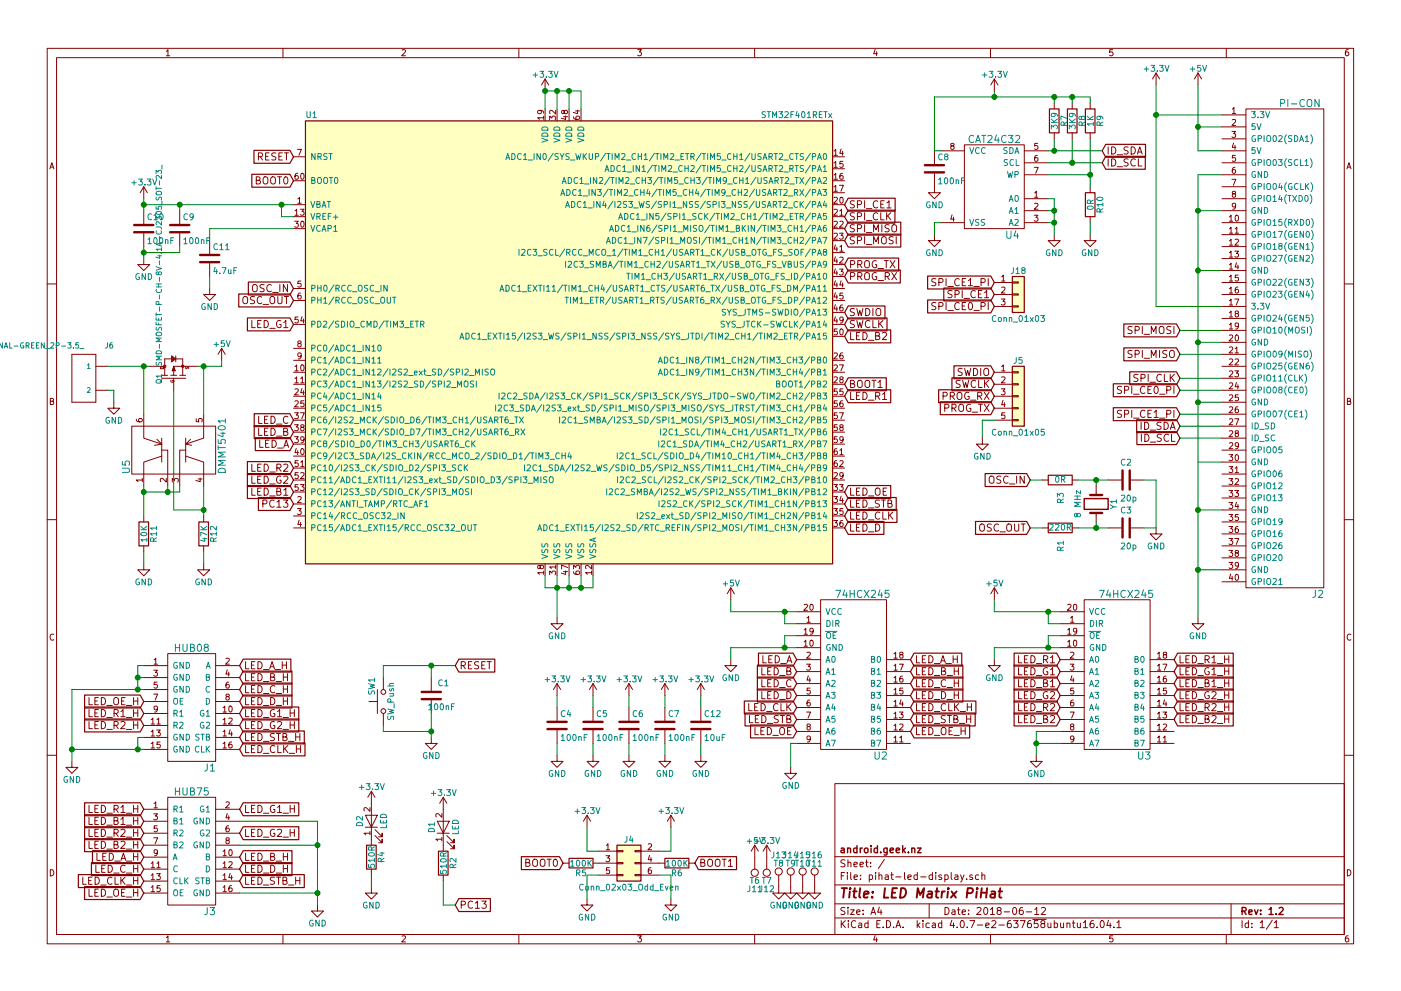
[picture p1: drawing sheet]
EESchema Schematic File Version 2
LIBS:power
LIBS:device
LIBS:switches
LIBS:relays
LIBS:motors
LIBS:transistors
LIBS:conn
LIBS:linear
LIBS:regul
LIBS:74xx
LIBS:cmos4000
LIBS:adc-dac
LIBS:memory
LIBS:xilinx
LIBS:microcontrollers
LIBS:dsp
LIBS:microchip
LIBS:analog_switches
LIBS:motorola
LIBS:texas
LIBS:intel
LIBS:audio
LIBS:interface
LIBS:digital-audio
LIBS:philips
LIBS:display
LIBS:cypress
LIBS:siliconi
LIBS:opto
LIBS:atmel
LIBS:contrib
LIBS:valves
LIBS:pihat
LIBS:stm32
LIBS:SeeedOPL-Capacitor-2016
LIBS:SeeedOPL-Connector-2016
LIBS:SeeedOPL-Crystal Oscillator-2016
LIBS:SeeedOPL-Diode-2016
LIBS:SeeedOPL-Display-2016
LIBS:SeeedOPL-Fuse-2016
LIBS:SeeedOPL-IC-2016
LIBS:SeeedOPL-Inductor-2016
LIBS:SeeedOPL-LED-2016
LIBS:SeeedOPL-Relay-2016
LIBS:SeeedOPL-Resistor-2016
LIBS:SeeedOPL-Sensor-2016
LIBS:SeeedOPL-Switch-2016
LIBS:SeeedOPL-Transistor-2016
LIBS:pihat-led-display-cache
EELAYER 25 0
EELAYER END
$Descr A4 11693 8268
encoding utf-8
Sheet 1 1
Title "LED Matrix PiHat"
Date "2018-06-12"
Rev "1.2"
Comp "android.geek.nz"
Comment1 ""
Comment2 ""
Comment3 ""
Comment4 ""
$EndDescr
$Comp
L HUB08 J1
U 1 1
P 1600 5950
F 0 "J1" H 1750 5500 60  0000 C CNN
F 1 "HUB08" H 1600 6500 60  0000 C CNN
F 2 "Connectors_IDC:IDC-Header_2x08_Pitch2.54mm_Straight" H 1500 5850 60  0001 C CNN
F 3 "" H 1500 5850 60  0001 C CNN
	1    1600 5950
	1    0    0    -1  
$EndComp
$Comp
L PI-CON J2
U 1 1
P 10200 950
F 0 "J2" H 11000 -3050 60  0000 C CNN
F 1 "PI-CON" H 10850 1050 60  0000 C CNN
F 2 "Pin_Headers:Pin_Header_Straight_2x20_Pitch2.54mm" H 10450 450 60  0001 C CNN
F 3 "" H 10450 450 60  0001 C CNN
	1    10200 950 
	1    0    0    -1  
$EndComp
Text GLabel 2000 5550 2    60   Input ~ 0
LED_A_H
Text GLabel 2000 5650 2    60   Input ~ 0
LED_B_H
Text GLabel 2000 5750 2    60   Input ~ 0
LED_C_H
$Comp
L GND #PWR01
U 1 1
P 600 6350
F 0 "#PWR01" H 600 6100 50  0001 C CNN
F 1 "GND" H 600 6200 50  0000 C CNN
F 2 "" H 600 6350 50  0001 C CNN
F 3 "" H 600 6350 50  0001 C CNN
	1    600  6350
	1    0    0    -1  
$EndComp
Text GLabel 1200 5850 0    60   Input ~ 0
LED_OE_H
Text GLabel 1200 5950 0    60   Input ~ 0
LED_R1_H
Text GLabel 1200 6050 0    60   Input ~ 0
LED_R2_H
Text GLabel 2000 5850 2    60   Input ~ 0
LED_D_H
Text GLabel 2000 5950 2    60   Input ~ 0
LED_G1_H
Text GLabel 2000 6050 2    60   Input ~ 0
LED_G2_H
Text GLabel 2000 6150 2    60   Input ~ 0
LED_STB_H
Text GLabel 2000 6250 2    60   Input ~ 0
LED_CLK_H
Text GLabel 9850 3150 0    60   Input ~ 0
SPI_CLK
Text GLabel 9850 3450 0    60   Input ~ 0
SPI_CE1_PI
$Comp
L +3.3V #PWR02
U 1 1
P 9650 700
F 0 "#PWR02" H 9650 550 50  0001 C CNN
F 1 "+3.3V" H 9650 840 50  0000 C CNN
F 2 "" H 9650 700 50  0001 C CNN
F 3 "" H 9650 700 50  0001 C CNN
	1    9650 700 
	1    0    0    -1  
$EndComp
$Comp
L GND #PWR03
U 1 1
P 10000 5150
F 0 "#PWR03" H 10000 4900 50  0001 C CNN
F 1 "GND" H 10000 5000 50  0000 C CNN
F 2 "" H 10000 5150 50  0001 C CNN
F 3 "" H 10000 5150 50  0001 C CNN
	1    10000 5150
	1    0    0    -1  
$EndComp
$Comp
L +3.3V #PWR04
U 1 1
P 4550 750
F 0 "#PWR04" H 4550 600 50  0001 C CNN
F 1 "+3.3V" H 4550 890 50  0000 C CNN
F 2 "" H 4550 750 50  0001 C CNN
F 3 "" H 4550 750 50  0001 C CNN
	1    4550 750 
	1    0    0    -1  
$EndComp
$Comp
L GND #PWR05
U 1 1
P 4650 5150
F 0 "#PWR05" H 4650 4900 50  0001 C CNN
F 1 "GND" H 4650 5000 50  0000 C CNN
F 2 "" H 4650 5150 50  0001 C CNN
F 3 "" H 4650 5150 50  0001 C CNN
	1    4650 5150
	1    0    0    -1  
$EndComp
Text GLabel 7050 4100 2    60   Input ~ 0
LED_OE
Text GLabel 7050 3300 2    60   Input ~ 0
LED_R1
Text GLabel 2450 3900 0    60   Input ~ 0
LED_R2
Text GLabel 7050 4200 2    60   Input ~ 0
LED_STB
Text GLabel 7050 4300 2    60   Input ~ 0
LED_CLK
Text GLabel 2450 3700 0    60   Input ~ 0
LED_A
Text GLabel 2450 3600 0    60   Input ~ 0
LED_B
Text GLabel 2450 3500 0    60   Input ~ 0
LED_C
Text GLabel 7050 4400 2    60   Input ~ 0
LED_D
Text GLabel 7050 1800 2    60   Input ~ 0
SPI_CLK
Text GLabel 7050 1900 2    60   Input ~ 0
SPI_MISO
Text GLabel 7050 2000 2    60   Input ~ 0
SPI_MOSI
Text GLabel 7050 1700 2    60   Input ~ 0
SPI_CE1
$Comp
L +5V #PWR06
U 1 1
P 10000 700
F 0 "#PWR06" H 10000 550 50  0001 C CNN
F 1 "+5V" H 10000 840 50  0000 C CNN
F 2 "" H 10000 700 50  0001 C CNN
F 3 "" H 10000 700 50  0001 C CNN
	1    10000 700 
	1    0    0    -1  
$EndComp
Text GLabel 9850 3550 0    60   Input ~ 0
ID_SDA
Text GLabel 9850 3650 0    60   Input ~ 0
ID_SCL
Text GLabel 7600 5500 2    60   Input ~ 0
LED_A_H
Text GLabel 7600 5600 2    60   Input ~ 0
LED_B_H
Text GLabel 7600 5700 2    60   Input ~ 0
LED_C_H
Text GLabel 7600 5800 2    60   Input ~ 0
LED_D_H
Text GLabel 7600 6100 2    60   Input ~ 0
LED_OE_H
Text GLabel 7600 6000 2    60   Input ~ 0
LED_STB_H
Text GLabel 7600 5900 2    60   Input ~ 0
LED_CLK_H
Text GLabel 6650 5500 0    60   Input ~ 0
LED_A
Text GLabel 6650 5600 0    60   Input ~ 0
LED_B
Text GLabel 6650 5700 0    60   Input ~ 0
LED_C
Text GLabel 6650 5800 0    60   Input ~ 0
LED_D
Text GLabel 6650 6100 0    60   Input ~ 0
LED_OE
Text GLabel 6650 6000 0    60   Input ~ 0
LED_STB
Text GLabel 6650 5900 0    60   Input ~ 0
LED_CLK
$Comp
L 74HCX245 U2
U 1 1
P 7100 5650
F 0 "U2" H 7350 5000 60  0000 C CNN
F 1 "74HCX245" H 7200 6350 60  0000 C CNN
F 2 "Housings_SSOP:TSSOP-20_4.4x6.5mm_Pitch0.65mm" H 6950 5400 60  0001 C CNN
F 3 "" H 6950 5400 60  0001 C CNN
	1    7100 5650
	1    0    0    -1  
$EndComp
$Comp
L 74HCX245 U3
U 1 1
P 9300 5650
F 0 "U3" H 9550 5000 60  0000 C CNN
F 1 "74HCX245" H 9400 6350 60  0000 C CNN
F 2 "Housings_SSOP:TSSOP-20_4.4x6.5mm_Pitch0.65mm" H 9150 5400 60  0001 C CNN
F 3 "" H 9150 5400 60  0001 C CNN
	1    9300 5650
	1    0    0    -1  
$EndComp
$Comp
L GND #PWR07
U 1 1
P 6100 5500
F 0 "#PWR07" H 6100 5250 50  0001 C CNN
F 1 "GND" H 6100 5350 50  0000 C CNN
F 2 "" H 6100 5500 50  0001 C CNN
F 3 "" H 6100 5500 50  0001 C CNN
	1    6100 5500
	1    0    0    -1  
$EndComp
$Comp
L GND #PWR08
U 1 1
P 6600 6400
F 0 "#PWR08" H 6600 6150 50  0001 C CNN
F 1 "GND" H 6600 6250 50  0000 C CNN
F 2 "" H 6600 6400 50  0001 C CNN
F 3 "" H 6600 6400 50  0001 C CNN
	1    6600 6400
	1    0    0    -1  
$EndComp
$Comp
L +5V #PWR09
U 1 1
P 6100 5000
F 0 "#PWR09" H 6100 4850 50  0001 C CNN
F 1 "+5V" H 6100 5140 50  0000 C CNN
F 2 "" H 6100 5000 50  0001 C CNN
F 3 "" H 6100 5000 50  0001 C CNN
	1    6100 5000
	1    0    0    -1  
$EndComp
Text GLabel 8850 5500 0    60   Input ~ 0
LED_R1
Text GLabel 8850 5900 0    60   Input ~ 0
LED_R2
Text GLabel 9800 5500 2    60   Input ~ 0
LED_R1_H
Text GLabel 9800 5900 2    60   Input ~ 0
LED_R2_H
Text GLabel 9800 5600 2    60   Input ~ 0
LED_G1_H
Text GLabel 9800 5800 2    60   Input ~ 0
LED_G2_H
Text GLabel 8850 5600 0    60   Input ~ 0
LED_G1
Text GLabel 8850 5800 0    60   Input ~ 0
LED_G2
Text GLabel 8850 5700 0    60   Input ~ 0
LED_B1
Text GLabel 8850 6000 0    60   Input ~ 0
LED_B2
Text GLabel 2450 2700 0    60   Input ~ 0
LED_G1
Text GLabel 2450 4000 0    60   Input ~ 0
LED_G2
Text GLabel 2450 4100 0    60   Input ~ 0
LED_B1
Text GLabel 7050 2800 2    60   Input ~ 0
LED_B2
$Comp
L HUB75 J3
U 1 1
P 1600 7150
F 0 "J3" H 1750 6700 60  0000 C CNN
F 1 "HUB75" H 1600 7700 60  0000 C CNN
F 2 "Connectors_IDC:IDC-Header_2x08_Pitch2.54mm_Straight" H 1500 7050 60  0001 C CNN
F 3 "" H 1500 7050 60  0001 C CNN
	1    1600 7150
	1    0    0    -1  
$EndComp
Text GLabel 2000 6750 2    60   Input ~ 0
LED_G1_H
Text GLabel 2000 6950 2    60   Input ~ 0
LED_G2_H
Text GLabel 1200 7150 0    60   Input ~ 0
LED_A_H
Text GLabel 2000 7150 2    60   Input ~ 0
LED_B_H
Text GLabel 1200 7250 0    60   Input ~ 0
LED_C_H
Text GLabel 2000 7250 2    60   Input ~ 0
LED_D_H
Text GLabel 1200 7350 0    60   Input ~ 0
LED_CLK_H
Text GLabel 1200 7450 0    60   Input ~ 0
LED_OE_H
Text GLabel 1200 6750 0    60   Input ~ 0
LED_R1_H
Text GLabel 1200 6950 0    60   Input ~ 0
LED_R2_H
Text GLabel 9800 5700 2    60   Input ~ 0
LED_B1_H
Text GLabel 9800 6000 2    60   Input ~ 0
LED_B2_H
Text GLabel 1200 6850 0    60   Input ~ 0
LED_B1_H
Text GLabel 1200 7050 0    60   Input ~ 0
LED_B2_H
$Comp
L GND #PWR010
U 1 1
P 2650 7550
F 0 "#PWR010" H 2650 7300 50  0001 C CNN
F 1 "GND" H 2650 7400 50  0000 C CNN
F 2 "" H 2650 7550 50  0001 C CNN
F 3 "" H 2650 7550 50  0001 C CNN
	1    2650 7550
	1    0    0    -1  
$EndComp
Text GLabel 2000 7350 2    60   Input ~ 0
LED_STB_H
$Comp
L Conn_02x03_Odd_Even J4
U 1 1
P 5200 7200
F 0 "J4" H 5250 7400 50  0000 C CNN
F 1 "Conn_02x03_Odd_Even" H 5250 7000 50  0000 C CNN
F 2 "Pin_Headers:Pin_Header_Straight_2x03_Pitch2.54mm" H 5200 7200 50  0001 C CNN
F 3 "" H 5200 7200 50  0001 C CNN
	1    5200 7200
	1    0    0    -1  
$EndComp
Text GLabel 2450 1500 0    60   Input ~ 0
BOOT0
Text GLabel 4700 7200 0    60   Input ~ 0
BOOT0
Text GLabel 7050 3200 2    60   Input ~ 0
BOOT1
$Comp
L R R6
U 1 1
P 5650 7200
F 0 "R6" V 5730 7200 50  0000 C CNN
F 1 "100K" V 5650 7200 50  0000 C CNN
F 2 "Resistors_SMD:R_0603" V 5580 7200 50  0001 C CNN
F 3 "" H 5650 7200 50  0001 C CNN
	1    5650 7200
	0    1    1    0   
$EndComp
$Comp
L R R5
U 1 1
P 4850 7200
F 0 "R5" V 4930 7200 50  0000 C CNN
F 1 "100K" V 4850 7200 50  0000 C CNN
F 2 "Resistors_SMD:R_0603" V 4780 7200 50  0001 C CNN
F 3 "" H 4850 7200 50  0001 C CNN
	1    4850 7200
	0    1    1    0   
$EndComp
Text GLabel 5800 7200 2    60   Input ~ 0
BOOT1
$Comp
L GND #PWR011
U 1 1
P 4900 7500
F 0 "#PWR011" H 4900 7250 50  0001 C CNN
F 1 "GND" H 4900 7350 50  0000 C CNN
F 2 "" H 4900 7500 50  0001 C CNN
F 3 "" H 4900 7500 50  0001 C CNN
	1    4900 7500
	1    0    0    -1  
$EndComp
$Comp
L +3.3V #PWR012
U 1 1
P 4900 6900
F 0 "#PWR012" H 4900 6750 50  0001 C CNN
F 1 "+3.3V" H 4900 7040 50  0000 C CNN
F 2 "" H 4900 6900 50  0001 C CNN
F 3 "" H 4900 6900 50  0001 C CNN
	1    4900 6900
	1    0    0    -1  
$EndComp
$Comp
L +3.3V #PWR013
U 1 1
P 5600 6900
F 0 "#PWR013" H 5600 6750 50  0001 C CNN
F 1 "+3.3V" H 5600 7040 50  0000 C CNN
F 2 "" H 5600 6900 50  0001 C CNN
F 3 "" H 5600 6900 50  0001 C CNN
	1    5600 6900
	1    0    0    -1  
$EndComp
$Comp
L GND #PWR014
U 1 1
P 5600 7500
F 0 "#PWR014" H 5600 7250 50  0001 C CNN
F 1 "GND" H 5600 7350 50  0000 C CNN
F 2 "" H 5600 7500 50  0001 C CNN
F 3 "" H 5600 7500 50  0001 C CNN
	1    5600 7500
	1    0    0    -1  
$EndComp
$Comp
L LED D1
U 1 1
P 3700 6900
F 0 "D1" H 3700 7000 50  0000 C CNN
F 1 "LED" H 3700 6800 50  0000 C CNN
F 2 "LEDs:LED_0805" H 3700 6900 50  0001 C CNN
F 3 "" H 3700 6900 50  0001 C CNN
	1    3700 6900
	0    -1   -1   0   
$EndComp
$Comp
L R R2
U 1 1
P 3700 7200
F 0 "R2" V 3780 7200 50  0000 C CNN
F 1 "510R" V 3700 7200 50  0000 C CNN
F 2 "Resistors_SMD:R_0603" V 3630 7200 50  0001 C CNN
F 3 "" H 3700 7200 50  0001 C CNN
	1    3700 7200
	1    0    0    -1  
$EndComp
Text GLabel 2450 4200 0    60   Input ~ 0
PC13
Text GLabel 3800 7550 2    60   Input ~ 0
PC13
$Comp
L +3.3V #PWR015
U 1 1
P 3700 6750
F 0 "#PWR015" H 3700 6600 50  0001 C CNN
F 1 "+3.3V" H 3700 6890 50  0000 C CNN
F 2 "" H 3700 6750 50  0001 C CNN
F 3 "" H 3700 6750 50  0001 C CNN
	1    3700 6750
	1    0    0    -1  
$EndComp
$Comp
L +3.3V #PWR016
U 1 1
P 3100 6700
F 0 "#PWR016" H 3100 6550 50  0001 C CNN
F 1 "+3.3V" H 3100 6840 50  0000 C CNN
F 2 "" H 3100 6700 50  0001 C CNN
F 3 "" H 3100 6700 50  0001 C CNN
	1    3100 6700
	1    0    0    -1  
$EndComp
$Comp
L LED D2
U 1 1
P 3100 6850
F 0 "D2" H 3100 6950 50  0000 C CNN
F 1 "LED" H 3100 6750 50  0000 C CNN
F 2 "LEDs:LED_0805" H 3100 6850 50  0001 C CNN
F 3 "" H 3100 6850 50  0001 C CNN
	1    3100 6850
	0    -1   -1   0   
$EndComp
$Comp
L R R4
U 1 1
P 3100 7150
F 0 "R4" V 3180 7150 50  0000 C CNN
F 1 "510R" V 3100 7150 50  0000 C CNN
F 2 "Resistors_SMD:R_0603" V 3030 7150 50  0001 C CNN
F 3 "" H 3100 7150 50  0001 C CNN
	1    3100 7150
	1    0    0    -1  
$EndComp
$Comp
L GND #PWR017
U 1 1
P 3100 7400
F 0 "#PWR017" H 3100 7150 50  0001 C CNN
F 1 "GND" H 3100 7250 50  0000 C CNN
F 2 "" H 3100 7400 50  0001 C CNN
F 3 "" H 3100 7400 50  0001 C CNN
	1    3100 7400
	1    0    0    -1  
$EndComp
Text GLabel 2450 1300 0    60   Input ~ 0
RESET
Text GLabel 2450 2500 0    60   Input ~ 0
OSC_OUT
Text GLabel 2450 2400 0    60   Input ~ 0
OSC_IN
$Comp
L C C4
U 1 1
P 4650 6050
F 0 "C4" H 4675 6150 50  0000 L CNN
F 1 "100nF" H 4675 5950 50  0000 L CNN
F 2 "Capacitors_SMD:C_0603" H 4688 5900 50  0001 C CNN
F 3 "" H 4650 6050 50  0001 C CNN
	1    4650 6050
	1    0    0    -1  
$EndComp
$Comp
L C C5
U 1 1
P 4950 6050
F 0 "C5" H 4975 6150 50  0000 L CNN
F 1 "100nF" H 4975 5950 50  0000 L CNN
F 2 "Capacitors_SMD:C_0603" H 4988 5900 50  0001 C CNN
F 3 "" H 4950 6050 50  0001 C CNN
	1    4950 6050
	1    0    0    -1  
$EndComp
$Comp
L C C6
U 1 1
P 5250 6050
F 0 "C6" H 5275 6150 50  0000 L CNN
F 1 "100nF" H 5275 5950 50  0000 L CNN
F 2 "Capacitors_SMD:C_0603" H 5288 5900 50  0001 C CNN
F 3 "" H 5250 6050 50  0001 C CNN
	1    5250 6050
	1    0    0    -1  
$EndComp
$Comp
L C C7
U 1 1
P 5550 6050
F 0 "C7" H 5575 6150 50  0000 L CNN
F 1 "100nF" H 5575 5950 50  0000 L CNN
F 2 "Capacitors_SMD:C_0603" H 5588 5900 50  0001 C CNN
F 3 "" H 5550 6050 50  0001 C CNN
	1    5550 6050
	1    0    0    -1  
$EndComp
$Comp
L +3.3V #PWR018
U 1 1
P 4650 5800
F 0 "#PWR018" H 4650 5650 50  0001 C CNN
F 1 "+3.3V" H 4650 5940 50  0000 C CNN
F 2 "" H 4650 5800 50  0001 C CNN
F 3 "" H 4650 5800 50  0001 C CNN
	1    4650 5800
	1    0    0    -1  
$EndComp
$Comp
L +3.3V #PWR019
U 1 1
P 4950 5800
F 0 "#PWR019" H 4950 5650 50  0001 C CNN
F 1 "+3.3V" H 4950 5940 50  0000 C CNN
F 2 "" H 4950 5800 50  0001 C CNN
F 3 "" H 4950 5800 50  0001 C CNN
	1    4950 5800
	1    0    0    -1  
$EndComp
$Comp
L +3.3V #PWR020
U 1 1
P 5250 5800
F 0 "#PWR020" H 5250 5650 50  0001 C CNN
F 1 "+3.3V" H 5250 5940 50  0000 C CNN
F 2 "" H 5250 5800 50  0001 C CNN
F 3 "" H 5250 5800 50  0001 C CNN
	1    5250 5800
	1    0    0    -1  
$EndComp
$Comp
L +3.3V #PWR021
U 1 1
P 5550 5800
F 0 "#PWR021" H 5550 5650 50  0001 C CNN
F 1 "+3.3V" H 5550 5940 50  0000 C CNN
F 2 "" H 5550 5800 50  0001 C CNN
F 3 "" H 5550 5800 50  0001 C CNN
	1    5550 5800
	1    0    0    -1  
$EndComp
$Comp
L GND #PWR022
U 1 1
P 4650 6300
F 0 "#PWR022" H 4650 6050 50  0001 C CNN
F 1 "GND" H 4650 6150 50  0000 C CNN
F 2 "" H 4650 6300 50  0001 C CNN
F 3 "" H 4650 6300 50  0001 C CNN
	1    4650 6300
	1    0    0    -1  
$EndComp
$Comp
L GND #PWR023
U 1 1
P 4950 6300
F 0 "#PWR023" H 4950 6050 50  0001 C CNN
F 1 "GND" H 4950 6150 50  0000 C CNN
F 2 "" H 4950 6300 50  0001 C CNN
F 3 "" H 4950 6300 50  0001 C CNN
	1    4950 6300
	1    0    0    -1  
$EndComp
$Comp
L GND #PWR024
U 1 1
P 5250 6300
F 0 "#PWR024" H 5250 6050 50  0001 C CNN
F 1 "GND" H 5250 6150 50  0000 C CNN
F 2 "" H 5250 6300 50  0001 C CNN
F 3 "" H 5250 6300 50  0001 C CNN
	1    5250 6300
	1    0    0    -1  
$EndComp
$Comp
L GND #PWR025
U 1 1
P 5550 6300
F 0 "#PWR025" H 5550 6050 50  0001 C CNN
F 1 "GND" H 5550 6150 50  0000 C CNN
F 2 "" H 5550 6300 50  0001 C CNN
F 3 "" H 5550 6300 50  0001 C CNN
	1    5550 6300
	1    0    0    -1  
$EndComp
Text GLabel 8600 4000 0    60   Input ~ 0
OSC_IN
Text GLabel 8600 4400 0    60   Input ~ 0
OSC_OUT
$Comp
L R R3
U 1 1
P 8850 4000
F 0 "R3" H 8700 4000 50  0000 C CNN
F 1 "0R" V 8850 4000 50  0000 C CNN
F 2 "Resistors_SMD:R_0603" V 8780 4000 50  0001 C CNN
F 3 "" H 8850 4000 50  0001 C CNN
	1    8850 4000
	0    -1   -1   0   
$EndComp
$Comp
L Crystal Y1
U 1 1
P 9150 4200
F 0 "Y1" H 9150 4350 50  0000 C CNN
F 1 "8 MHz" H 9150 4050 50  0000 C CNN
F 2 "Crystals:Crystal_HC49-4H_Vertical" H 9150 4200 50  0001 C CNN
F 3 "" H 9150 4200 50  0001 C CNN
	1    9150 4200
	0    1    1    0   
$EndComp
$Comp
L C C2
U 1 1
P 9400 4000
F 0 "C2" V 9250 3950 50  0000 L CNN
F 1 "20p" V 9550 3950 50  0000 L CNN
F 2 "Capacitors_SMD:C_0603" H 9438 3850 50  0001 C CNN
F 3 "" H 9400 4000 50  0001 C CNN
	1    9400 4000
	0    1    1    0   
$EndComp
$Comp
L C C3
U 1 1
P 9400 4400
F 0 "C3" V 9250 4350 50  0000 L CNN
F 1 "20p" V 9550 4350 50  0000 L CNN
F 2 "Capacitors_SMD:C_0603" H 9438 4250 50  0001 C CNN
F 3 "" H 9400 4400 50  0001 C CNN
	1    9400 4400
	0    1    1    0   
$EndComp
$Comp
L SW_Push SW1
U 1 1
P 3200 5850
F 0 "SW1" H 3250 5950 50  0000 L CNN
F 1 "SW_Push" H 3200 5790 50  0000 C CNN
F 2 "Buttons_Switches_SMD:SW_SPST_SKQG" H 3200 6050 50  0001 C CNN
F 3 "" H 3200 6050 50  0001 C CNN
	1    3200 5850
	0    -1   -1   0   
$EndComp
$Comp
L C C1
U 1 1
P 3600 5800
F 0 "C1" H 3450 5700 50  0000 L CNN
F 1 "100nF" H 3400 5900 50  0000 L CNN
F 2 "Capacitors_SMD:C_0603" H 3638 5650 50  0001 C CNN
F 3 "" H 3600 5800 50  0001 C CNN
	1    3600 5800
	-1   0    0    1   
$EndComp
$Comp
L GND #PWR026
U 1 1
P 3600 6150
F 0 "#PWR026" H 3600 5900 50  0001 C CNN
F 1 "GND" H 3600 6000 50  0000 C CNN
F 2 "" H 3600 6150 50  0001 C CNN
F 3 "" H 3600 6150 50  0001 C CNN
	1    3600 6150
	1    0    0    -1  
$EndComp
Text GLabel 3800 5550 2    60   Input ~ 0
RESET
Text GLabel 7050 2200 2    60   Input ~ 0
PROG_TX
Text GLabel 7050 2300 2    60   Input ~ 0
PROG_RX
$Comp
L GND #PWR027
U 1 1
P 8200 3650
F 0 "#PWR027" H 8200 3400 50  0001 C CNN
F 1 "GND" H 8200 3500 50  0000 C CNN
F 2 "" H 8200 3650 50  0001 C CNN
F 3 "" H 8200 3650 50  0001 C CNN
	1    8200 3650
	1    0    0    -1  
$EndComp
Text GLabel 8300 3400 0    60   Input ~ 0
PROG_TX
Text GLabel 8300 3300 0    60   Input ~ 0
PROG_RX
$Comp
L +5V #PWR028
U 1 1
P 8300 5000
F 0 "#PWR028" H 8300 4850 50  0001 C CNN
F 1 "+5V" H 8300 5140 50  0000 C CNN
F 2 "" H 8300 5000 50  0001 C CNN
F 3 "" H 8300 5000 50  0001 C CNN
	1    8300 5000
	1    0    0    -1  
$EndComp
$Comp
L GND #PWR029
U 1 1
P 8300 5500
F 0 "#PWR029" H 8300 5250 50  0001 C CNN
F 1 "GND" H 8300 5350 50  0000 C CNN
F 2 "" H 8300 5500 50  0001 C CNN
F 3 "" H 8300 5500 50  0001 C CNN
	1    8300 5500
	1    0    0    -1  
$EndComp
$Comp
L GND #PWR030
U 1 1
P 8650 6300
F 0 "#PWR030" H 8650 6050 50  0001 C CNN
F 1 "GND" H 8650 6150 50  0000 C CNN
F 2 "" H 8650 6300 50  0001 C CNN
F 3 "" H 8650 6300 50  0001 C CNN
	1    8650 6300
	1    0    0    -1  
$EndComp
$Comp
L GND #PWR031
U 1 1
P 9650 4400
F 0 "#PWR031" H 9650 4150 50  0001 C CNN
F 1 "GND" H 9650 4250 50  0000 C CNN
F 2 "" H 9650 4400 50  0001 C CNN
F 3 "" H 9650 4400 50  0001 C CNN
	1    9650 4400
	1    0    0    -1  
$EndComp
$Comp
L CAT24C32 U4
U 1 1
P 8300 1550
F 0 "U4" H 8450 1150 60  0000 C CNN
F 1 "CAT24C32" H 8300 1950 60  0000 C CNN
F 2 "Housings_SOIC:SOIC-8_3.9x4.9mm_Pitch1.27mm" H 8300 1500 60  0001 C CNN
F 3 "" H 8300 1500 60  0001 C CNN
	1    8300 1550
	1    0    0    -1  
$EndComp
Text GLabel 9200 1250 2    60   Input ~ 0
ID_SDA
Text GLabel 9200 1350 2    60   Input ~ 0
ID_SCL
$Comp
L R R7
U 1 1
P 8800 1000
F 0 "R7" V 8880 1000 50  0000 C CNN
F 1 "3K9" V 8800 1000 50  0000 C CNN
F 2 "Resistors_SMD:R_0603" V 8730 1000 50  0001 C CNN
F 3 "" H 8800 1000 50  0001 C CNN
	1    8800 1000
	1    0    0    -1  
$EndComp
$Comp
L R R8
U 1 1
P 8950 1000
F 0 "R8" V 9030 1000 50  0000 C CNN
F 1 "3K9" V 8950 1000 50  0000 C CNN
F 2 "Resistors_SMD:R_0603" V 8880 1000 50  0001 C CNN
F 3 "" H 8950 1000 50  0001 C CNN
	1    8950 1000
	1    0    0    -1  
$EndComp
$Comp
L GND #PWR032
U 1 1
P 7800 1950
F 0 "#PWR032" H 7800 1700 50  0001 C CNN
F 1 "GND" H 7800 1800 50  0000 C CNN
F 2 "" H 7800 1950 50  0001 C CNN
F 3 "" H 7800 1950 50  0001 C CNN
	1    7800 1950
	1    0    0    -1  
$EndComp
$Comp
L GND #PWR033
U 1 1
P 8800 1950
F 0 "#PWR033" H 8800 1700 50  0001 C CNN
F 1 "GND" H 8800 1800 50  0000 C CNN
F 2 "" H 8800 1950 50  0001 C CNN
F 3 "" H 8800 1950 50  0001 C CNN
	1    8800 1950
	1    0    0    -1  
$EndComp
$Comp
L +3.3V #PWR034
U 1 1
P 8300 750
F 0 "#PWR034" H 8300 600 50  0001 C CNN
F 1 "+3.3V" H 8300 890 50  0000 C CNN
F 2 "" H 8300 750 50  0001 C CNN
F 3 "" H 8300 750 50  0001 C CNN
	1    8300 750 
	1    0    0    -1  
$EndComp
$Comp
L R R9
U 1 1
P 9100 1000
F 0 "R9" V 9180 1000 50  0000 C CNN
F 1 "1K" V 9100 1000 50  0000 C CNN
F 2 "Resistors_SMD:R_0603" V 9030 1000 50  0001 C CNN
F 3 "" H 9100 1000 50  0001 C CNN
	1    9100 1000
	1    0    0    -1  
$EndComp
$Comp
L GND #PWR035
U 1 1
P 9100 1950
F 0 "#PWR035" H 9100 1700 50  0001 C CNN
F 1 "GND" H 9100 1800 50  0000 C CNN
F 2 "" H 9100 1950 50  0001 C CNN
F 3 "" H 9100 1950 50  0001 C CNN
	1    9100 1950
	1    0    0    -1  
$EndComp
$Comp
L C C8
U 1 1
P 7800 1400
F 0 "C8" H 7825 1500 50  0000 L CNN
F 1 "100nF" H 7825 1300 50  0000 L CNN
F 2 "Capacitors_SMD:C_0603" H 7838 1250 50  0001 C CNN
F 3 "" H 7800 1400 50  0001 C CNN
	1    7800 1400
	1    0    0    -1  
$EndComp
$Comp
L GND #PWR036
U 1 1
P 7800 1550
F 0 "#PWR036" H 7800 1300 50  0001 C CNN
F 1 "GND" H 7800 1400 50  0000 C CNN
F 2 "" H 7800 1550 50  0001 C CNN
F 3 "" H 7800 1550 50  0001 C CNN
	1    7800 1550
	1    0    0    -1  
$EndComp
$Comp
L R R10
U 1 1
P 9100 1700
F 0 "R10" V 9180 1700 50  0000 C CNN
F 1 "0R" V 9100 1700 50  0000 C CNN
F 2 "Resistors_SMD:R_0603" V 9030 1700 50  0001 C CNN
F 3 "" H 9100 1700 50  0001 C CNN
	1    9100 1700
	1    0    0    -1  
$EndComp
$Comp
L TEST_1P J11
U 1 1
P 6300 7150
F 0 "J11" H 6300 7420 50  0000 C CNN
F 1 "T6" H 6300 7350 50  0000 C CNN
F 2 "Connectors_TestPoints:Test_Point_Pad_d1.0mm" H 6500 7150 50  0001 C CNN
F 3 "" H 6500 7150 50  0001 C CNN
	1    6300 7150
	-1   0    0    1   
$EndComp
$Comp
L TEST_1P J12
U 1 1
P 6400 7150
F 0 "J12" H 6400 7420 50  0000 C CNN
F 1 "T7" H 6400 7350 50  0000 C CNN
F 2 "Connectors_TestPoints:Test_Point_Pad_d1.0mm" H 6600 7150 50  0001 C CNN
F 3 "" H 6600 7150 50  0001 C CNN
	1    6400 7150
	-1   0    0    1   
$EndComp
$Comp
L TEST_1P J13
U 1 1
P 6500 7400
F 0 "J13" H 6500 7670 50  0000 C CNN
F 1 "T8" H 6500 7600 50  0000 C CNN
F 2 "Connectors_TestPoints:Test_Point_Pad_2.0x2.0mm" H 6700 7400 50  0001 C CNN
F 3 "" H 6700 7400 50  0001 C CNN
	1    6500 7400
	1    0    0    -1  
$EndComp
$Comp
L +5V #PWR037
U 1 1
P 6300 7150
F 0 "#PWR037" H 6300 7000 50  0001 C CNN
F 1 "+5V" H 6300 7290 50  0000 C CNN
F 2 "" H 6300 7150 50  0001 C CNN
F 3 "" H 6300 7150 50  0001 C CNN
	1    6300 7150
	1    0    0    -1  
$EndComp
$Comp
L +3.3V #PWR038
U 1 1
P 6400 7150
F 0 "#PWR038" H 6400 7000 50  0001 C CNN
F 1 "+3.3V" H 6400 7290 50  0000 C CNN
F 2 "" H 6400 7150 50  0001 C CNN
F 3 "" H 6400 7150 50  0001 C CNN
	1    6400 7150
	1    0    0    -1  
$EndComp
$Comp
L GND #PWR039
U 1 1
P 6500 7400
F 0 "#PWR039" H 6500 7150 50  0001 C CNN
F 1 "GND" H 6500 7250 50  0000 C CNN
F 2 "" H 6500 7400 50  0001 C CNN
F 3 "" H 6500 7400 50  0001 C CNN
	1    6500 7400
	1    0    0    -1  
$EndComp
$Comp
L TEST_1P J14
U 1 1
P 6600 7400
F 0 "J14" H 6600 7670 50  0000 C CNN
F 1 "T9" H 6600 7600 50  0000 C CNN
F 2 "Connectors_TestPoints:Test_Point_Pad_2.0x2.0mm" H 6800 7400 50  0001 C CNN
F 3 "" H 6800 7400 50  0001 C CNN
	1    6600 7400
	1    0    0    -1  
$EndComp
$Comp
L TEST_1P J15
U 1 1
P 6700 7400
F 0 "J15" H 6700 7670 50  0000 C CNN
F 1 "T10" H 6700 7600 50  0000 C CNN
F 2 "Connectors_TestPoints:Test_Point_Pad_2.0x2.0mm" H 6900 7400 50  0001 C CNN
F 3 "" H 6900 7400 50  0001 C CNN
	1    6700 7400
	1    0    0    -1  
$EndComp
$Comp
L TEST_1P J16
U 1 1
P 6800 7400
F 0 "J16" H 6800 7670 50  0000 C CNN
F 1 "T11" H 6800 7600 50  0000 C CNN
F 2 "Connectors_TestPoints:Test_Point_Pad_2.0x2.0mm" H 7000 7400 50  0001 C CNN
F 3 "" H 7000 7400 50  0001 C CNN
	1    6800 7400
	1    0    0    -1  
$EndComp
$Comp
L GND #PWR040
U 1 1
P 6600 7400
F 0 "#PWR040" H 6600 7150 50  0001 C CNN
F 1 "GND" H 6600 7250 50  0000 C CNN
F 2 "" H 6600 7400 50  0001 C CNN
F 3 "" H 6600 7400 50  0001 C CNN
	1    6600 7400
	1    0    0    -1  
$EndComp
$Comp
L GND #PWR041
U 1 1
P 6700 7400
F 0 "#PWR041" H 6700 7150 50  0001 C CNN
F 1 "GND" H 6700 7250 50  0000 C CNN
F 2 "" H 6700 7400 50  0001 C CNN
F 3 "" H 6700 7400 50  0001 C CNN
	1    6700 7400
	1    0    0    -1  
$EndComp
$Comp
L GND #PWR042
U 1 1
P 6800 7400
F 0 "#PWR042" H 6800 7150 50  0001 C CNN
F 1 "GND" H 6800 7250 50  0000 C CNN
F 2 "" H 6800 7400 50  0001 C CNN
F 3 "" H 6800 7400 50  0001 C CNN
	1    6800 7400
	1    0    0    -1  
$EndComp
$Comp
L Conn_01x03 J18
U 1 1
P 8500 2450
F 0 "J18" H 8500 2650 50  0000 C CNN
F 1 "Conn_01x03" H 8500 2250 50  0000 C CNN
F 2 "Pin_Headers:Pin_Header_Straight_1x03_Pitch2.54mm" H 8500 2450 50  0001 C CNN
F 3 "" H 8500 2450 50  0001 C CNN
	1    8500 2450
	1    0    0    -1  
$EndComp
Text GLabel 8300 2450 0    60   Input ~ 0
SPI_CE1
Text GLabel 9850 3250 0    60   Input ~ 0
SPI_CE0_PI
Text GLabel 8300 2350 0    60   Input ~ 0
SPI_CE1_PI
Text GLabel 8300 2550 0    60   Input ~ 0
SPI_CE0_PI
Text GLabel 9850 2950 0    60   Input ~ 0
SPI_MISO
Text GLabel 9850 2750 0    60   Input ~ 0
SPI_MOSI
$Comp
L STM32F401RETx U1
U 1 1
P 4750 2900
F 0 "U1" H 2550 4825 50  0000 L BNN
F 1 "STM32F401RETx" H 6950 4825 50  0000 R BNN
F 2 "Housings_QFP:LQFP-64_10x10mm_Pitch0.5mm" H 6950 4775 50  0001 R TNN
F 3 "" H 4750 2900 50  0001 C CNN
	1    4750 2900
	1    0    0    -1  
$EndComp
$Comp
L C C12
U 1 1
P 5850 6050
F 0 "C12" H 5875 6150 50  0000 L CNN
F 1 "10uF" H 5875 5950 50  0000 L CNN
F 2 "Capacitors_SMD:C_0603" H 5888 5900 50  0001 C CNN
F 3 "" H 5850 6050 50  0001 C CNN
	1    5850 6050
	1    0    0    -1  
$EndComp
$Comp
L +3.3V #PWR043
U 1 1
P 5850 5800
F 0 "#PWR043" H 5850 5650 50  0001 C CNN
F 1 "+3.3V" H 5850 5940 50  0000 C CNN
F 2 "" H 5850 5800 50  0001 C CNN
F 3 "" H 5850 5800 50  0001 C CNN
	1    5850 5800
	1    0    0    -1  
$EndComp
$Comp
L GND #PWR044
U 1 1
P 5850 6300
F 0 "#PWR044" H 5850 6050 50  0001 C CNN
F 1 "GND" H 5850 6150 50  0000 C CNN
F 2 "" H 5850 6300 50  0001 C CNN
F 3 "" H 5850 6300 50  0001 C CNN
	1    5850 6300
	1    0    0    -1  
$EndComp
$Comp
L C C10
U 1 1
P 1200 1900
F 0 "C10" H 1225 2000 50  0000 L CNN
F 1 "100nF" H 1225 1800 50  0000 L CNN
F 2 "Capacitors_SMD:C_0603" H 1238 1750 50  0001 C CNN
F 3 "" H 1200 1900 50  0001 C CNN
	1    1200 1900
	1    0    0    -1  
$EndComp
$Comp
L +3.3V #PWR045
U 1 1
P 1200 1650
F 0 "#PWR045" H 1200 1500 50  0001 C CNN
F 1 "+3.3V" H 1200 1790 50  0000 C CNN
F 2 "" H 1200 1650 50  0001 C CNN
F 3 "" H 1200 1650 50  0001 C CNN
	1    1200 1650
	1    0    0    -1  
$EndComp
$Comp
L GND #PWR046
U 1 1
P 1200 2150
F 0 "#PWR046" H 1200 1900 50  0001 C CNN
F 1 "GND" H 1200 2000 50  0000 C CNN
F 2 "" H 1200 2150 50  0001 C CNN
F 3 "" H 1200 2150 50  0001 C CNN
	1    1200 2150
	1    0    0    -1  
$EndComp
$Comp
L C C11
U 1 1
P 1750 2150
F 0 "C11" H 1775 2250 50  0000 L CNN
F 1 "4.7uF" H 1775 2050 50  0000 L CNN
F 2 "Capacitors_SMD:C_0603" H 1788 2000 50  0001 C CNN
F 3 "" H 1750 2150 50  0001 C CNN
	1    1750 2150
	1    0    0    -1  
$EndComp
$Comp
L GND #PWR047
U 1 1
P 1750 2400
F 0 "#PWR047" H 1750 2150 50  0001 C CNN
F 1 "GND" H 1750 2250 50  0000 C CNN
F 2 "" H 1750 2400 50  0001 C CNN
F 3 "" H 1750 2400 50  0001 C CNN
	1    1750 2400
	1    0    0    -1  
$EndComp
$Comp
L C C9
U 1 1
P 1500 1900
F 0 "C9" H 1525 2000 50  0000 L CNN
F 1 "100nF" H 1525 1800 50  0000 L CNN
F 2 "Capacitors_SMD:C_0603" H 1538 1750 50  0001 C CNN
F 3 "" H 1500 1900 50  0001 C CNN
	1    1500 1900
	1    0    0    -1  
$EndComp
$Comp
L SCREW-TERMINAL-GREEN_2P-3.5_ J6
U 1 1
P 700 3150
F 0 "J6" H 450 3400 45  0000 L BNN
F 1 "SCREW-TERMINAL-GREEN_2P-3.5_" H 700 3400 45  0000 L BNN
F 2 "SeeedOPL-Connector-2016:H2-3.5-7.0X7.0MM" H 700 3150 60  0001 C CNN
F 3 "" H 700 3150 60  0001 C CNN
F 4 "320110028" H 730 3300 20  0001 C CNN "SKU"
	1    700  3150
	-1   0    0    -1  
$EndComp
$Comp
L R R1
U 1 1
P 8850 4400
F 0 "R1" H 8700 4400 50  0000 C CNN
F 1 "220R" V 8850 4400 50  0000 C CNN
F 2 "Resistors_SMD:R_0603" V 8780 4400 50  0001 C CNN
F 3 "" H 8850 4400 50  0001 C CNN
	1    8850 4400
	0    -1   -1   0   
$EndComp
Text GLabel 7050 2600 2    60   Input ~ 0
SWDIO
Text GLabel 7050 2700 2    60   Input ~ 0
SWCLK
$Comp
L Conn_01x05 J5
U 1 1
P 8500 3300
F 0 "J5" H 8500 3600 50  0000 C CNN
F 1 "Conn_01x05" H 8500 3000 50  0000 C CNN
F 2 "Pin_Headers:Pin_Header_Straight_1x05_Pitch2.54mm" H 8500 3300 50  0001 C CNN
F 3 "" H 8500 3300 50  0001 C CNN
	1    8500 3300
	1    0    0    -1  
$EndComp
Text GLabel 8300 3100 0    60   Input ~ 0
SWDIO
Text GLabel 8300 3200 0    60   Input ~ 0
SWCLK
$Comp
L SMD-MOSFET-P-CH-8V-4.1A-CJ2305_SOT-23_ Q1
U 1 1
P 1450 3050
F 0 "Q1" H 1300 3150 45  0000 L BNN
F 1 "SMD-MOSFET-P-CH-8V-4.1A-CJ2305_SOT-23_" H 1450 3150 45  0000 L BNN
F 2 "TO_SOT_Packages_SMD:SOT-23" H 1450 3050 60  0001 C CNN
F 3 "" H 1450 3050 60  0001 C CNN
F 4 "CJ2305" H 1480 3200 20  0001 C CNN "MPN"
F 5 "305030014" H 1480 3200 20  0001 C CNN "SKU"
	1    1450 3050
	0    -1   -1   0   
$EndComp
$Comp
L DMMT5401 U5
U 1 1
P 1400 3550
F 0 "U5" V 1050 3150 60  0000 L CNN
F 1 "DMMT5401" V 1850 3150 60  0000 L CNN
F 2 "TO_SOT_Packages_SMD:SOT-23-6" H 1400 3550 60  0001 C CNN
F 3 "" H 1400 3550 60  0000 C CNN
	1    1400 3550
	1    0    0    -1  
$EndComp
$Comp
L R R11
U 1 1
P 1200 4450
F 0 "R11" V 1280 4450 50  0000 C CNN
F 1 "10K" V 1200 4450 50  0000 C CNN
F 2 "Resistors_SMD:R_0603" V 1130 4450 50  0001 C CNN
F 3 "" H 1200 4450 50  0001 C CNN
	1    1200 4450
	1    0    0    -1  
$EndComp
$Comp
L R R12
U 1 1
P 1700 4450
F 0 "R12" V 1780 4450 50  0000 C CNN
F 1 "47K" V 1700 4450 50  0000 C CNN
F 2 "Resistors_SMD:R_0603" V 1630 4450 50  0001 C CNN
F 3 "" H 1700 4450 50  0001 C CNN
	1    1700 4450
	1    0    0    -1  
$EndComp
Wire Wire Line
	1200 6150 1150 6150
Wire Wire Line
	1150 6150 1150 6250
Connection ~ 1150 6250
Connection ~ 600  6250
Wire Wire Line
	1200 5650 1150 5650
Wire Wire Line
	1150 5550 1150 5750
Connection ~ 1150 5750
Wire Wire Line
	1200 5550 1150 5550
Connection ~ 1150 5650
Wire Wire Line
	10200 4750 10000 4750
Wire Wire Line
	10000 1450 10000 5150
Wire Wire Line
	10200 4250 10000 4250
Connection ~ 10000 4750
Wire Wire Line
	10000 3850 10200 3850
Connection ~ 10000 4250
Wire Wire Line
	10200 1450 10000 1450
Wire Wire Line
	10200 3350 10000 3350
Connection ~ 10000 3350
Wire Wire Line
	10200 2850 10000 2850
Connection ~ 10000 2850
Wire Wire Line
	10200 2250 10000 2250
Connection ~ 10000 2250
Wire Wire Line
	10200 1750 10000 1750
Connection ~ 10000 1750
Wire Wire Line
	9650 2550 10200 2550
Wire Wire Line
	10200 2750 9850 2750
Wire Wire Line
	10200 2950 9850 2950
Wire Wire Line
	10200 3150 9850 3150
Wire Wire Line
	10200 3450 9850 3450
Wire Wire Line
	4650 900  4650 750 
Wire Wire Line
	4550 750  4850 750 
Connection ~ 4550 750 
Wire Wire Line
	4750 750  4750 900 
Connection ~ 4650 750 
Wire Wire Line
	4850 750  4850 900 
Connection ~ 4750 750 
Wire Wire Line
	4650 4800 4650 5150
Wire Wire Line
	4750 4800 4750 4900
Wire Wire Line
	4550 4900 4950 4900
Connection ~ 4650 4900
Wire Wire Line
	4850 4900 4850 4800
Connection ~ 4750 4900
Wire Wire Line
	4950 4900 4950 4800
Connection ~ 4850 4900
Wire Wire Line
	10000 1050 10200 1050
Wire Wire Line
	10000 1250 10200 1250
Connection ~ 10000 1050
Wire Wire Line
	10200 3550 9850 3550
Wire Wire Line
	10200 3650 9850 3650
Wire Wire Line
	6100 5100 6650 5100
Wire Wire Line
	6650 5400 6100 5400
Wire Wire Line
	6100 5400 6100 5500
Wire Wire Line
	6650 6200 6600 6200
Wire Wire Line
	6600 6200 6600 6400
Wire Wire Line
	6650 5300 6550 5300
Wire Wire Line
	6550 5300 6550 5400
Connection ~ 6550 5400
Wire Wire Line
	6650 5200 6550 5200
Wire Wire Line
	6550 5200 6550 5100
Connection ~ 6550 5100
Wire Wire Line
	4550 750  4550 900 
Wire Wire Line
	2650 6850 2000 6850
Wire Wire Line
	2000 7050 2650 7050
Connection ~ 2650 7050
Wire Wire Line
	5000 7100 4900 7100
Wire Wire Line
	4900 7100 4900 6900
Wire Wire Line
	5000 7300 4900 7300
Wire Wire Line
	4900 7300 4900 7500
Wire Wire Line
	5500 7300 5600 7300
Wire Wire Line
	5600 7300 5600 7500
Wire Wire Line
	5500 7100 5600 7100
Wire Wire Line
	5600 7100 5600 6900
Wire Wire Line
	3700 7350 3700 7550
Wire Wire Line
	3100 7300 3100 7400
Wire Wire Line
	4650 5800 4650 5900
Wire Wire Line
	4650 6200 4650 6300
Wire Wire Line
	4950 5800 4950 5900
Wire Wire Line
	5250 5800 5250 5900
Wire Wire Line
	5550 5800 5550 5900
Wire Wire Line
	5550 6200 5550 6300
Wire Wire Line
	5250 6200 5250 6300
Wire Wire Line
	4950 6200 4950 6300
Wire Wire Line
	9150 4350 9150 4400
Connection ~ 9150 4400
Wire Wire Line
	9150 4050 9150 4000
Connection ~ 9150 4000
Wire Wire Line
	9550 4000 9650 4000
Wire Wire Line
	9650 4000 9650 4400
Wire Wire Line
	9650 4400 9550 4400
Wire Wire Line
	3600 5950 3600 6150
Wire Wire Line
	3200 5550 3800 5550
Connection ~ 3600 5550
Wire Wire Line
	3200 5650 3200 5550
Wire Wire Line
	3200 6050 3200 6100
Wire Wire Line
	3200 6100 3600 6100
Connection ~ 3600 6100
Wire Wire Line
	2650 7450 2000 7450
Connection ~ 2650 7450
Wire Wire Line
	10000 700  10000 1250
Wire Wire Line
	8300 3500 8200 3500
Wire Wire Line
	8200 3500 8200 3650
Wire Wire Line
	8850 5100 8300 5100
Wire Wire Line
	8850 5400 8300 5400
Wire Wire Line
	8300 5400 8300 5500
Wire Wire Line
	8850 5300 8750 5300
Wire Wire Line
	8750 5300 8750 5400
Connection ~ 8750 5400
Wire Wire Line
	8850 5200 8750 5200
Wire Wire Line
	8750 5200 8750 5100
Connection ~ 8750 5100
Wire Wire Line
	8850 6100 8650 6100
Wire Wire Line
	8650 6100 8650 6300
Wire Wire Line
	8850 6200 8650 6200
Connection ~ 8650 6200
Wire Wire Line
	9650 700  9650 2550
Wire Wire Line
	9650 950  10200 950 
Wire Wire Line
	9100 850  9100 800 
Wire Wire Line
	9100 800  7800 800 
Wire Wire Line
	7800 800  7800 1250
Wire Wire Line
	7800 1250 7850 1250
Wire Wire Line
	8300 800  8300 750 
Connection ~ 8300 800 
Wire Wire Line
	8800 850  8800 800 
Connection ~ 8800 800 
Wire Wire Line
	8950 850  8950 800 
Connection ~ 8950 800 
Wire Wire Line
	8750 1850 8800 1850
Wire Wire Line
	8800 1650 8800 1950
Wire Wire Line
	7800 1950 7800 1850
Wire Wire Line
	7800 1850 7850 1850
Wire Wire Line
	8750 1650 8800 1650
Connection ~ 8800 1850
Wire Wire Line
	8750 1750 8800 1750
Connection ~ 8800 1750
Wire Wire Line
	8750 1250 9200 1250
Wire Wire Line
	8750 1350 9200 1350
Wire Wire Line
	8800 1150 8800 1250
Connection ~ 8800 1250
Wire Wire Line
	8950 1150 8950 1350
Connection ~ 8950 1350
Wire Wire Line
	9100 1150 9100 1550
Wire Wire Line
	9100 1450 8750 1450
Connection ~ 9100 1450
Wire Wire Line
	9100 1850 9100 1950
Wire Wire Line
	8300 5100 8300 5000
Connection ~ 9650 950 
Wire Wire Line
	2650 6850 2650 7550
Wire Wire Line
	1200 5750 600  5750
Wire Wire Line
	600  5750 600  6350
Wire Wire Line
	600  6250 1200 6250
Wire Wire Line
	3700 7550 3800 7550
Wire Wire Line
	6100 5100 6100 5000
Wire Wire Line
	10200 3250 9850 3250
Wire Wire Line
	4550 4800 4550 4900
Wire Wire Line
	3600 5650 3600 5550
Wire Wire Line
	5850 5800 5850 5900
Wire Wire Line
	5850 6200 5850 6300
Wire Wire Line
	1200 1650 1200 1750
Wire Wire Line
	1200 2050 1200 2150
Connection ~ 1200 1700
Wire Wire Line
	1750 2300 1750 2400
Wire Wire Line
	2450 1700 1200 1700
Wire Wire Line
	2450 1900 1750 1900
Wire Wire Line
	1750 1900 1750 2000
Wire Wire Line
	2450 1800 2350 1800
Wire Wire Line
	2350 1800 2350 1700
Connection ~ 2350 1700
Wire Wire Line
	1500 1750 1500 1700
Connection ~ 1500 1700
Wire Wire Line
	1500 2050 1500 2100
Wire Wire Line
	1500 2100 1200 2100
Connection ~ 1200 2100
Wire Wire Line
	9000 4000 9250 4000
Wire Wire Line
	9000 4400 9250 4400
Wire Wire Line
	8600 4000 8700 4000
Wire Wire Line
	8600 4400 8700 4400
Wire Wire Line
	1200 4050 1200 4300
Wire Wire Line
	1400 4050 1400 4100
Wire Wire Line
	1200 4100 1500 4100
Connection ~ 1200 4100
Wire Wire Line
	1500 4100 1500 4050
Connection ~ 1400 4100
Wire Wire Line
	1700 4050 1700 4300
Wire Wire Line
	1700 4250 1450 4250
Wire Wire Line
	1450 4250 1450 3250
Connection ~ 1700 4250
Wire Wire Line
	900  3050 1250 3050
Wire Wire Line
	1200 3050 1200 3450
Connection ~ 1200 3050
$Comp
L GND #PWR048
U 1 1
P 1200 4700
F 0 "#PWR048" H 1200 4450 50  0001 C CNN
F 1 "GND" H 1200 4550 50  0000 C CNN
F 2 "" H 1200 4700 50  0001 C CNN
F 3 "" H 1200 4700 50  0001 C CNN
	1    1200 4700
	1    0    0    -1  
$EndComp
$Comp
L GND #PWR049
U 1 1
P 1700 4700
F 0 "#PWR049" H 1700 4450 50  0001 C CNN
F 1 "GND" H 1700 4550 50  0000 C CNN
F 2 "" H 1700 4700 50  0001 C CNN
F 3 "" H 1700 4700 50  0001 C CNN
	1    1700 4700
	1    0    0    -1  
$EndComp
$Comp
L GND #PWR050
U 1 1
P 950 3350
F 0 "#PWR050" H 950 3100 50  0001 C CNN
F 1 "GND" H 950 3200 50  0000 C CNN
F 2 "" H 950 3350 50  0001 C CNN
F 3 "" H 950 3350 50  0001 C CNN
	1    950  3350
	1    0    0    -1  
$EndComp
$Comp
L +5V #PWR051
U 1 1
P 1850 3000
F 0 "#PWR051" H 1850 2850 50  0001 C CNN
F 1 "+5V" H 1850 3140 50  0000 C CNN
F 2 "" H 1850 3000 50  0001 C CNN
F 3 "" H 1850 3000 50  0001 C CNN
	1    1850 3000
	1    0    0    -1  
$EndComp
Wire Wire Line
	1850 3000 1850 3050
Wire Wire Line
	1850 3050 1650 3050
Wire Wire Line
	1700 3450 1700 3050
Connection ~ 1700 3050
Wire Wire Line
	1700 4600 1700 4700
Wire Wire Line
	1200 4600 1200 4700
Wire Wire Line
	900  3250 950  3250
Wire Wire Line
	950  3250 950  3350
$EndSCHEMATC
